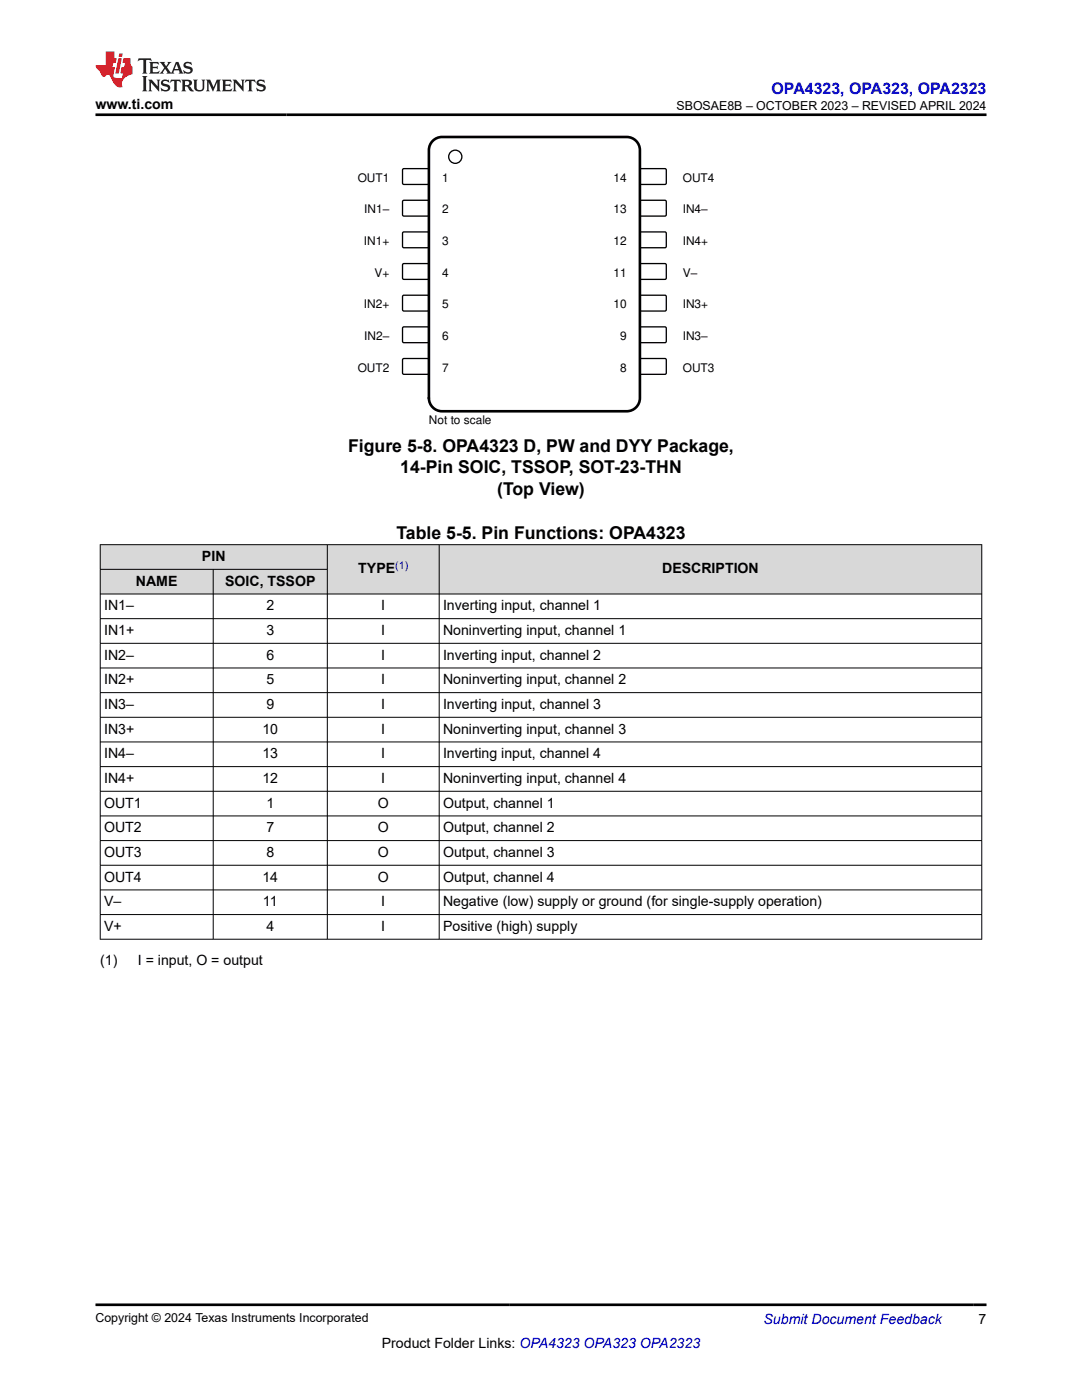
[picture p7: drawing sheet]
<svg xmlns="http://www.w3.org/2000/svg" width="216mm" height="279mm" viewBox="0 0 216 279" stroke-linecap="round" stroke-linejoin="round" font-family="sans-serif">
<path d="M80.4 33.7h5.1l.1 .2-.1 2.8-.2 .1h-4.9l-.1-.3v-2.6z" fill="none" stroke="#000" stroke-width=".26"/>
<path d="M127.7 33.8l.2-.1h4.9l.1 .2v2.8l-.2 .1h-4.9l-.1-.3z" fill-rule="evenodd" fill="#fff"/>
<path d="M127.7 33.8l.2-.1h4.9l.1 .2v2.8l-.2 .1h-4.9l-.1-.3z" fill="none" stroke="#000" stroke-width=".26"/>
<path d="M80.4 40h5.1l.1 .2-.1 2.8-.2 .1h-4.9l-.1-.2v-2.7z" fill-rule="evenodd" fill="#fff"/>
<path d="M80.4 40h5.1l.1 .2-.1 2.8-.2 .1h-4.9l-.1-.2v-2.7z" fill="none" stroke="#000" stroke-width=".26"/>
<path d="M127.7 40.1l.2-.1h4.9l.1 .2v2.8l-.2 .1h-4.9l-.1-.2z" fill-rule="evenodd" fill="#fff"/>
<path d="M127.7 40.1l.2-.1h4.9l.1 .2v2.8l-.2 .1h-4.9l-.1-.2z" fill="none" stroke="#000" stroke-width=".26"/>
<path d="M80.4 46.3h5.1l.1 .2-.1 2.8-.2 .1h-4.9l-.1-.2v-2.7z" fill-rule="evenodd" fill="#fff"/>
<path d="M80.4 46.3h5.1l.1 .2-.1 2.8-.2 .1h-4.9l-.1-.2v-2.7z" fill="none" stroke="#000" stroke-width=".26"/>
<path d="M127.7 46.4l.2-.1h4.9l.1 .2v2.8l-.2 .1h-4.9l-.1-.2z" fill-rule="evenodd" fill="#fff"/>
<path d="M127.7 46.4l.2-.1h4.9l.1 .2v2.8l-.2 .1h-4.9l-.1-.2z" fill="none" stroke="#000" stroke-width=".26"/>
<path d="M80.4 52.7l.2-.1h4.9l.1 .3-.1 2.7-.2 .2-4.9-.1-.1-.2z" fill-rule="evenodd" fill="#fff"/>
<path d="M80.4 52.7l.2-.1h4.9l.1 .3-.1 2.7-.2 .2-4.9-.1-.1-.2z" fill="none" stroke="#000" stroke-width=".26"/>
<path d="M127.7 52.7l.2-.1h4.9l.1 .3v2.7l-.2 .2-4.9-.1-.1-.2z" fill-rule="evenodd" fill="#fff"/>
<path d="M127.7 52.7l.2-.1h4.9l.1 .3v2.7l-.2 .2-4.9-.1-.1-.2z" fill="none" stroke="#000" stroke-width=".26"/>
<path d="M80.4 59l.2-.1 4.9 .1 .1 .2-.1 2.7-.2 .2-4.9-.1-.1-.2z" fill-rule="evenodd" fill="#fff"/>
<path d="M80.4 59l.2-.1 4.9 .1 .1 .2-.1 2.7-.2 .2-4.9-.1-.1-.2z" fill="none" stroke="#000" stroke-width=".26"/>
<path d="M127.7 59l.2-.1 4.9 .1 .1 .2v2.7l-.2 .2-4.9-.1-.1-.2z" fill-rule="evenodd" fill="#fff"/>
<path d="M127.7 59l.2-.1 4.9 .1 .1 .2v2.7l-.2 .2-4.9-.1-.1-.2z" fill="none" stroke="#000" stroke-width=".26"/>
<path d="M80.4 65.4l.2-.2 4.9 .1 .1 .2-.1 2.8-.2 .1h-4.9l-.1-.3z" fill-rule="evenodd" fill="#fff"/>
<path d="M80.4 65.4l.2-.2 4.9 .1 .1 .2-.1 2.8-.2 .1h-4.9l-.1-.3z" fill="none" stroke="#000" stroke-width=".26"/>
<path d="M127.7 65.4l.2-.2 4.9 .1 .1 .2v2.8l-.2 .1h-4.9l-.1-.3z" fill-rule="evenodd" fill="#fff"/>
<path d="M127.7 65.4l.2-.2 4.9 .1 .1 .2v2.8l-.2 .1h-4.9l-.1-.3z" fill="none" stroke="#000" stroke-width=".26"/>
<path d="M80.4 71.7l.2-.2 4.9 .1 .1 .2-.1 2.8-.2 .1h-4.9l-.1-.3z" fill-rule="evenodd" fill="#fff"/>
<path d="M80.4 71.7l.2-.2 4.9 .1 .1 .2-.1 2.8-.2 .1h-4.9l-.1-.3z" fill="none" stroke="#000" stroke-width=".26"/>
<path d="M127.7 71.7l.2-.2 4.9 .1 .1 .2v2.8l-.2 .1h-4.9l-.1-.3z" fill-rule="evenodd" fill="#fff"/>
<g fill="none" stroke="#000" stroke-width=".26">
<path d="M127.7 71.7l.2-.2 4.9 .1 .1 .2v2.8l-.2 .1h-4.9l-.1-.3z"/>
<circle cx="90.8" cy="31.3" r="1.32"/>
</g>
<path d="M86.6 27.9l1-.5 .6-.1h36.9a2.63 2.63 0 0 1 2.6 2.7v49.4a2.63 2.63 0 0 1-2.6 2.7h-36.9a2.63 2.63 0 0 1-2.6-2.7v-49.4a2.63 2.63 0 0 1 1-2.1z" fill="none" stroke="#000" stroke-width=".53"/>
<g fill="#d8d8d8">
<path d="M20 108.7h175.9v4.9h-175.9z" fill-rule="evenodd"/>
<path d="M20.1 108.8h45.2v4.8h-45.2z" fill-rule="evenodd"/>
<path d="M65.4 108.8h22.2v9.7h-22.2z" fill-rule="evenodd"/>
<path d="M87.7 108.8h108.1v9.7h-108.1z" fill-rule="evenodd"/>
<path d="M20.1 113.7h22.4v4.8h-22.4z" fill-rule="evenodd"/>
<path d="M42.6 113.7h22.7v4.8h-22.7z" fill-rule="evenodd"/>
</g>
<g fill="none" stroke="#000" stroke-width=".2">
<path d="M19.9 108.7h176.1M19.9 113.6h45.5M20 108.6v78.9M42.5 113.6v73.9M65.3 108.6v78.9M87.6 108.6v78.9M195.9 108.6v78.9M196 118.5h-176.1M19.9 123.5h176.1M19.9 128.4h176.1M19.9 133.3h176.1M19.9 138.2h176.1"/>
<path d="M19.9 143.2h176.1M19.9 148.1h176.1M19.9 153h176.1M19.9 157.9h176.1M19.9 162.8h176.1M19.9 167.8h176.1M19.9 172.7h176.1M19.9 177.6h176.1M19.9 182.5h176.1M19.9 187.4h176.1"/>
</g>
<path d="M27.7 11.6l-.2 .6 .5-.2h.6v.1v2.2l-.2 .4h1l-.2-.4v-2.2v-.1h.5l.5 .2-.1-.6zM29.8 12.4l.2 .3v1.6l-.2 .4h1.9l.1-.6a1.08 1.08 0 0 1-1.3 .2v-.7h.6l.4 .2v-.7l-.4 .2h-.6v-.5l.2-.2a1 1 0 0 1 1 .3l-.1-.5zM31.8 12.4l1 1.1-1 1.2h.9l-.2-.2 .4-.8 .5 .8-.2 .2h1.6l-.2-.2 .1-.5h1l.1 .5-.1 .2h.9l-.2-.4-.8-1.9h-.5l-1 2.1-.8-1.1 .9-1h-.8l.2 .2-.5 .6-.3-.6 .1-.2zM35.2 12.8l.4 1h-.8zM36.8 12.5a.65 .65 0 0 0-.2 .7 .65 .65 0 0 0 .6 .5l.7 .1 .1 .3a.79 .79 0 0 1-.7 .4 .79 .79 0 0 1-.7-.5l.1 .7 .2-.1a.93 .93 0 0 0 1.1 0 .93 .93 0 0 0 .4-.9 1.46 1.46 0 0 0-1.2-.6l-.1-.3a1.09 1.09 0 0 1 1.2 .2l-.2-.6-.1 .1-.6-.2zM28.4 15.2l.2 .4v2.2l-.2 .4h1l-.2-.4v-2.2l.2-.4zM29.6 15.9l.2 .4v1.5l-.2 .4h.8l-.3-.4v-1.3l1.7 1.8v-2l.2-.4h-.8l.2 .2 .1 1.1-1.2-1.3zM32.3 16a.65 .65 0 0 0-.2 .8 .65 .65 0 0 0 .7 .4l.6 .2 .1 .2a.79 .79 0 0 1-.7 .4 .79 .79 0 0 1-.7-.5l.1 .7 .2-.1a.93 .93 0 0 0 1.1 .1 .93 .93 0 0 0 .4-1 1.46 1.46 0 0 0-1.2-.5l-.1-.4a1.09 1.09 0 0 1 1.2 .2l-.2-.6-.1 .1-.6-.1zM34.1 15.9l-.1 .6a.63 .63 0 0 1 .7-.3l.1 1.6-.3 .4h1l-.2-.4v-1.6a.66 .66 0 0 1 .8 .3l-.1-.6zM36.2 15.9l.2 .4v1.5l-.2 .4h.9l-.2-.2v-.7h.5l.1 .2a.79 .79 0 0 0 1.2 .6l-1-.9a.61 .61 0 0 0 .6-.6 .61 .61 0 0 0-.5-.7zM36.9 16.2h.2a.47 .47 0 0 1 .5 .1 .47 .47 0 0 1 .1 .5l-.2 .1-.6 .1zM38.5 15.9l.2 .2a2.27 2.27 0 0 0 .4 2 1.04 1.04 0 0 0 1.7-.7v-1.3l.2-.2h-.8l.2 .4v1.1a.6 .6 0 0 1-.6 .6 .6 .6 0 0 1-.6-.6v-1.1l.3-.4zM41.1 15.9l.2 .4v1.5l-.2 .4h.7l-.2-.4v-1.4l.9 1.9 .8-1.9v1.4l-.2 .4h1l-.3-.4v-1.5l.3-.4h-.8l-.7 1.5-.7-1.5zM44.3 15.9l.2 .4v1.5l-.2 .4h1.9l.1-.6a1.09 1.09 0 0 1-1.3 .2v-.7h.6l.4 .2v-.6l-.4 .2h-.6v-.6l.2-.1a1.01 1.01 0 0 1 1 .3l-.1-.6zM46.4 15.9l.3 .4v1.5l-.3 .4h.8l-.2-.4v-1.3l1.6 1.8v-2l.2-.4h-.7l.2 .2v1.1l-1.2-1.3zM49 15.9l-.1 .6a.63 .63 0 0 1 .8-.3v1.6l-.3 .4h1l-.2-.4v-1.6a.66 .66 0 0 1 .8 .3l-.1-.6zM51.4 16a.65 .65 0 0 0-.2 .8 .65 .65 0 0 0 .6 .4l.6 .2 .2 .2a.79 .79 0 0 1-.8 .4 .79 .79 0 0 1-.6-.5l.1 .7 .2-.1a.93 .93 0 0 0 1 .1 .93 .93 0 0 0 .5-1 1.46 1.46 0 0 0-1.3-.5l-.1-.4a1.09 1.09 0 0 1 1.3 .2l-.2-.6-.2 .1-.5-.1z" fill="#231f20"/>
<path d="M21.1 10.3v2.7h-2.1l.1 .4 .9 1a.95 .95 0 0 0 .9 .9 .59 .59 0 0 1 .6-.4 .59 .59 0 0 1 .5 .3l.4 .8a1.59 1.59 0 0 0 2.1 1.4 1.61 1.61 0 0 1 1-2.3l1-.3-.1-1.5a1.59 1.59 0 0 1-.4-1.7h-1.4l-.2 .9h.5l-.1 .9h-.5l-.2 .9v.3l.4 .1-.2 .9h-.6a.73 .73 0 0 1-1.1-.7l.3-1.5h-.5l.2-.9h.5l.2-.9h-.5v-1.3zM23.6 11.6l-.6 3.1h.7l.6-3.1zM23.8 10.7l-.1 .6h.7l.1-.6z" fill="#ed1c24"/>
<path d="M19 22.9h177.8M19 260.4h177.8" fill="none" stroke="#000" stroke-width=".53"/>
<g font-size="3.5">
<text x="69.5" y="90.3">Figure 5-8. OPA4323 D, PW and DYY Package,</text>
<text x="79.9" y="94.5">14-Pin SOIC, TSSOP, SOT-23-THN</text>
<text x="99.2" y="98.7">(Top View)</text>
<text x="79.1" y="107.5">Table 5-5. Pin Functions: OPA4323</text>
</g>
<text font-size="3.2" fill="#00f" x="154" y="18.7">OPA4323, OPA323, OPA2323</text>
<g font-size="2.8">
<text x="19.1" y="21.8">www.ti.com</text>
<text x="40.3" y="112">PIN</text>
<text x="27.1" y="116.9">NAME</text>
<text x="44.9" y="116.9">SOIC, TSSOP</text>
<text x="71.5" y="114.4">TYPE</text>
<text x="132.1" y="114.4">DESCRIPTION</text>
<text x="20.8" y="121.8">IN1–</text>
<text x="53.1" y="121.8">2</text>
<text x="76.1" y="121.8">I</text>
<text x="88.4" y="121.8">Inverting input, channel 1</text>
<text x="20.8" y="126.7">IN1+</text>
<text x="20.8" y="131.7">IN2–</text>
<text x="53.1" y="126.7">3</text>
<text x="53.1" y="131.7">6</text>
<text x="76.1" y="126.7">I</text>
<text x="76.1" y="131.7">I</text>
<text x="88.4" y="126.7">Noninverting input, channel 1</text>
<text x="88.4" y="131.7">Inverting input, channel 2</text>
<text x="20.8" y="136.6">IN2+</text>
<text x="53.1" y="136.6">5</text>
<text x="76.1" y="136.6">I</text>
<text x="88.4" y="136.6">Noninverting input, channel 2</text>
<text x="20.8" y="141.5">IN3–</text>
<text x="53.1" y="141.5">9</text>
<text x="76.1" y="141.5">I</text>
<text x="88.4" y="141.5">Inverting input, channel 3</text>
<text x="20.8" y="146.4">IN3+</text>
<text x="52.4" y="146.4">10</text>
<text x="76.1" y="146.4">I</text>
<text x="88.4" y="146.4">Noninverting input, channel 3</text>
<text x="20.8" y="151.3">IN4–</text>
<text x="52.4" y="151.3">13</text>
<text x="76.1" y="151.3">I</text>
<text x="88.4" y="151.3">Inverting input, channel 4</text>
<text x="20.8" y="156.3">IN4+</text>
<text x="20.8" y="161.2">OUT1</text>
<text x="52.4" y="156.3">12</text>
<text x="53.1" y="161.2">1</text>
<text x="75.4" y="161.2">O</text>
<text x="76.1" y="156.3">I</text>
<text x="88.4" y="156.3">Noninverting input, channel 4</text>
<text x="88.4" y="161.2">Output, channel 1</text>
<text x="20.8" y="166.1">OUT2</text>
<text x="53.1" y="166.1">7</text>
<text x="75.4" y="166.1">O</text>
<text x="88.4" y="166.1">Output, channel 2</text>
<text x="20.8" y="171">OUT3</text>
<text x="53.1" y="171">8</text>
<text x="75.4" y="171">O</text>
<text x="88.4" y="171">Output, channel 3</text>
<text x="20.8" y="176">OUT4</text>
<text x="52.4" y="176">14</text>
<text x="75.4" y="176">O</text>
<text x="88.4" y="176">Output, channel 4</text>
<text x="20.8" y="180.9">V–</text>
<text x="20.8" y="185.8">V+</text>
<text x="52.5" y="180.9">11</text>
<text x="53.1" y="185.8">4</text>
<text x="76.1" y="180.9">I</text>
<text x="76.1" y="185.8">I</text>
<text x="88.4" y="180.9">Negative (low) supply or ground (for single-supply operation)</text>
<text x="88.4" y="185.8">Positive (high) supply</text>
<text x="20" y="192.6">(1)</text>
<text x="27.5" y="192.6">I = input, O = output</text>
<text x="76.2" y="269">Product Folder Links: OPA4323 OPA323 OPA2323</text>
<text x="195.3" y="264.2">7</text>
</g>
<text font-size="2.8" fill="#00f" x="152.4" y="264.2">Submit Document Feedback</text>
<g font-size="2.5">
<text x="135" y="21.9">SBOSAE8B – OCTOBER 2023 – REVISED APRIL 2024</text>
<text x="19" y="263.9">Copyright © 2024 Texas Instruments Incorporated</text>
</g>
<g font-size="2.4">
<text x="71.4" y="36.3">OUT1</text>
<text x="88.2" y="36.3">1</text>
<text x="122.4" y="36.3">14</text>
<text x="136.2" y="36.3">OUT4</text>
<text x="72.7" y="42.6">IN1±</text>
<text x="88.2" y="42.6">2</text>
<text x="122.4" y="42.6">13</text>
<text x="136.2" y="42.6">IN4±</text>
<text x="72.6" y="48.9">IN1+</text>
<text x="88.2" y="48.9">3</text>
<text x="122.4" y="48.9">12</text>
<text x="136.2" y="48.9">IN4+</text>
<text x="74.7" y="55.2">V+</text>
<text x="88.2" y="55.2">4</text>
<text x="122.4" y="55.2">11</text>
<text x="136.2" y="55.2">V±</text>
<text x="72.6" y="61.5">IN2+</text>
<text x="88.2" y="61.5">5</text>
<text x="122.4" y="61.5">10</text>
<text x="136.2" y="61.5">IN3+</text>
<text x="72.7" y="67.9">IN2±</text>
<text x="88.2" y="67.9">6</text>
<text x="123.7" y="67.9">9</text>
<text x="136.2" y="67.9">IN3±</text>
<text x="71.4" y="74.2">OUT2</text>
<text x="88.2" y="74.2">7</text>
<text x="123.7" y="74.2">8</text>
<text x="136.2" y="74.2">OUT3</text>
<text x="85.6" y="84.7">Not to scale</text>
</g>
<text font-size="2.1" fill="#00f" x="78.9" y="113.5">(1)</text>
</svg>
